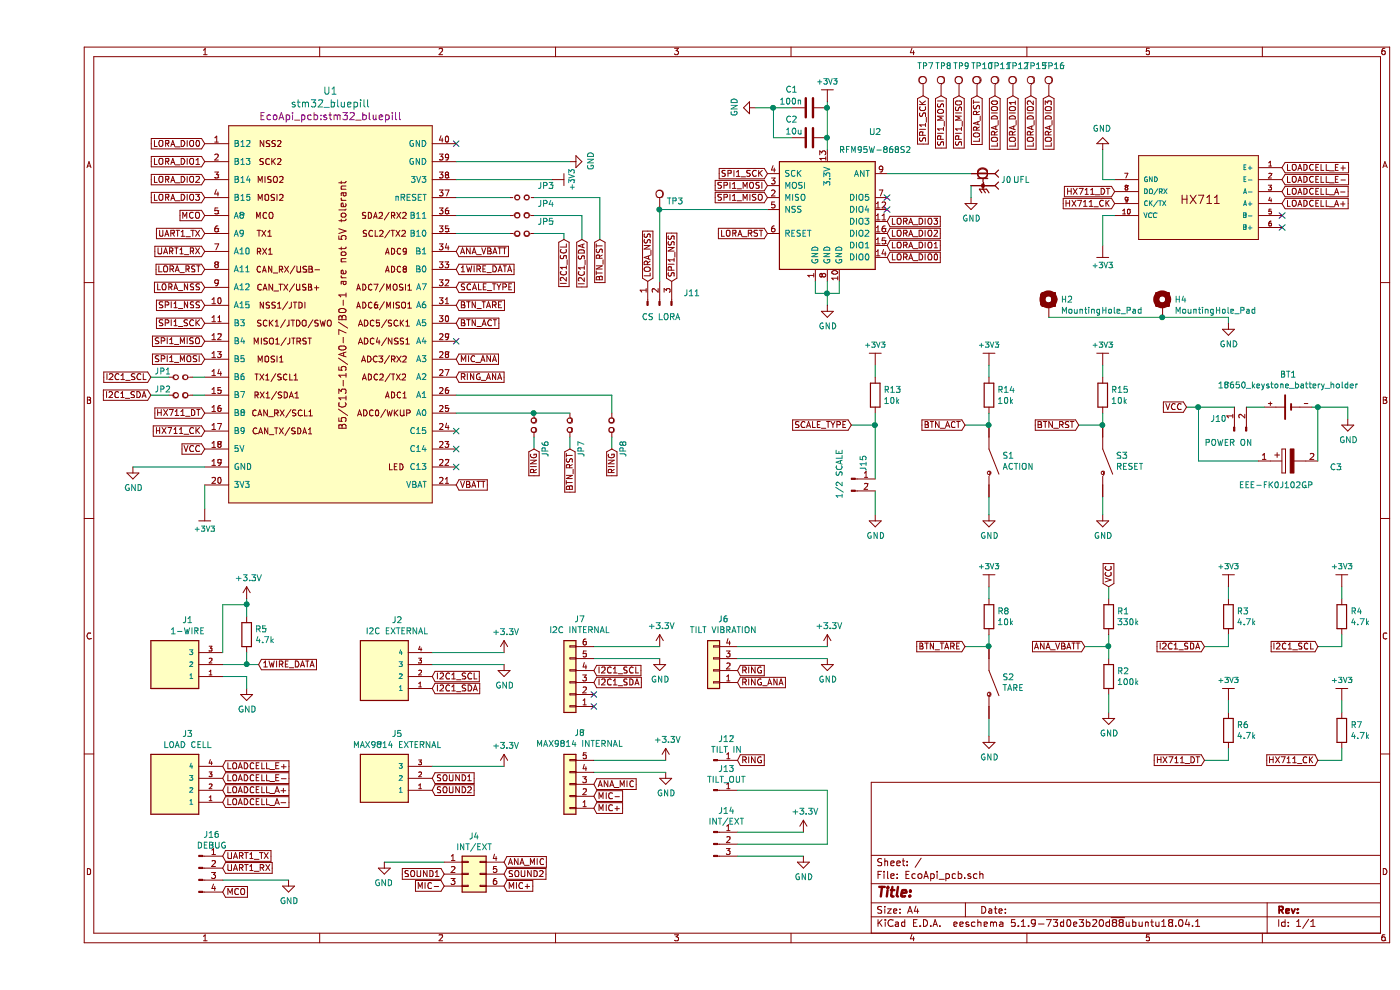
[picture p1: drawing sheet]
EESchema Schematic File Version 4
EELAYER 30 0
EELAYER END
$Descr A4 11693 8268
encoding utf-8
Sheet 1 1
Title ""
Date ""
Rev ""
Comp ""
Comment1 ""
Comment2 ""
Comment3 ""
Comment4 ""
$EndDescr
Text GLabel 1400 2700 0    50   Input ~ 0
SPI1_SCK
Text GLabel 1400 2550 0    50   Input ~ 0
SPI1_NSS
Text GLabel 1400 2850 0    50   Input ~ 0
SPI1_MISO
Text GLabel 1400 3000 0    50   Input ~ 0
SPI1_MOSI
Text GLabel 6100 1650 0    50   Input ~ 0
SPI1_MISO
Text GLabel 6100 1550 0    50   Input ~ 0
SPI1_MOSI
Text GLabel 6100 1450 0    50   Input ~ 0
SPI1_SCK
Text GLabel 5300 2350 1    50   Input ~ 0
SPI1_NSS
Text GLabel 6100 1950 0    50   Input ~ 0
LORA_RST
Text GLabel 1400 2250 0    50   Input ~ 0
LORA_RST
Text GLabel 1400 1200 0    50   Input ~ 0
LORA_DIO0
Text GLabel 7100 2150 2    50   Input ~ 0
LORA_DIO0
Text GLabel 1400 1350 0    50   Input ~ 0
LORA_DIO1
Text GLabel 7100 2050 2    50   Input ~ 0
LORA_DIO1
$Comp
L Device:C C2
U 1 1
P 6450 1150
F 0 "C2" V 6600 950 50  0000 L CNN
F 1 "10u" V 6500 950 50  0000 L CNN
F 2 "Capacitor_SMD:C_0603_1608Metric" H 6488 1000 50  0001 C CNN
F 3 "~" H 6450 1150 50  0001 C CNN
	1    6450 1150
	0    1    -1   0   
$EndComp
$Comp
L power:GND #PWR0101
U 1 1
P 6000 900
F 0 "#PWR0101" H 6000 650 50  0001 C CNN
F 1 "GND" H 6005 727 50  0000 C CNN
F 2 "" H 6000 900 50  0001 C CNN
F 3 "" H 6000 900 50  0001 C CNN
	1    6000 900 
	0    1    -1   0   
$EndComp
$Comp
L BluePillF4:+3V3 #SUPPLY0101
U 1 1
P 6600 850
F 0 "#SUPPLY0101" H 6600 850 45  0001 L BNN
F 1 "+3V3" H 6600 1021 45  0000 C CNN
F 2 "" H 6600 850 60  0001 C CNN
F 3 "" H 6600 850 60  0001 C CNN
	1    6600 850 
	-1   0    0    -1  
$EndComp
$Comp
L power:GND #PWR0104
U 1 1
P 8900 1250
F 0 "#PWR0104" H 8900 1000 50  0001 C CNN
F 1 "GND" H 8905 1077 50  0000 C CNN
F 2 "" H 8900 1250 50  0001 C CNN
F 3 "" H 8900 1250 50  0001 C CNN
	1    8900 1250
	-1   0    0    1   
$EndComp
Wire Wire Line
	9000 1500 8900 1500
Wire Wire Line
	8900 1250 8900 1500
$Comp
L BluePillF4:+3V3 #SUPPLY0102
U 1 1
P 8900 2050
F 0 "#SUPPLY0102" H 8900 2050 45  0001 L BNN
F 1 "+3V3" H 8900 2220 45  0000 C CNN
F 2 "" H 8900 2050 60  0001 C CNN
F 3 "" H 8900 2050 60  0001 C CNN
	1    8900 2050
	-1   0    0    1   
$EndComp
Wire Wire Line
	9000 1800 8900 1800
Wire Wire Line
	8900 1800 8900 2050
Text GLabel 1400 3600 0    50   Input ~ 0
HX711_CK
$Comp
L Device:R R1
U 1 1
P 8950 5150
F 0 "R1" H 9020 5196 50  0000 L CNN
F 1 "330k" H 9020 5105 50  0000 L CNN
F 2 "Resistor_SMD:R_0603_1608Metric" V 8880 5150 50  0001 C CNN
F 3 "~" H 8950 5150 50  0001 C CNN
	1    8950 5150
	1    0    0    -1  
$EndComp
$Comp
L Device:R R2
U 1 1
P 8950 5650
F 0 "R2" H 9020 5696 50  0000 L CNN
F 1 "100k" H 9020 5605 50  0000 L CNN
F 2 "Resistor_SMD:R_0603_1608Metric" V 8880 5650 50  0001 C CNN
F 3 "~" H 8950 5650 50  0001 C CNN
	1    8950 5650
	1    0    0    -1  
$EndComp
$Comp
L power:GND #PWR0105
U 1 1
P 8950 5950
F 0 "#PWR0105" H 8950 5700 50  0001 C CNN
F 1 "GND" H 8955 5777 50  0000 C CNN
F 2 "" H 8950 5950 50  0001 C CNN
F 3 "" H 8950 5950 50  0001 C CNN
	1    8950 5950
	1    0    0    -1  
$EndComp
Text GLabel 8750 5400 0    50   Input ~ 0
ANA_VBATT
Wire Wire Line
	8950 5300 8950 5400
Wire Wire Line
	8750 5400 8950 5400
Connection ~ 8950 5400
Wire Wire Line
	8950 5400 8950 5500
Wire Wire Line
	8950 4900 8950 5000
Wire Wire Line
	8950 5950 8950 5800
Text GLabel 3500 2100 2    50   Input ~ 0
ANA_VBATT
Text GLabel 9750 5400 0    50   Input ~ 0
I2C1_SDA
Text GLabel 10700 5400 0    50   Input ~ 0
I2C1_SCL
$Comp
L Device:R R3
U 1 1
P 9950 5150
F 0 "R3" H 10020 5196 50  0000 L CNN
F 1 "4.7k" H 10020 5105 50  0000 L CNN
F 2 "Resistor_SMD:R_0603_1608Metric" V 9880 5150 50  0001 C CNN
F 3 "~" H 9950 5150 50  0001 C CNN
	1    9950 5150
	1    0    0    -1  
$EndComp
$Comp
L Device:R R4
U 1 1
P 10900 5150
F 0 "R4" H 10970 5196 50  0000 L CNN
F 1 "4.7k" H 10970 5105 50  0000 L CNN
F 2 "Resistor_SMD:R_0603_1608Metric" V 10830 5150 50  0001 C CNN
F 3 "~" H 10900 5150 50  0001 C CNN
	1    10900 5150
	1    0    0    -1  
$EndComp
$Comp
L BluePillF4:+3V3 #SUPPLY0103
U 1 1
P 9950 4900
F 0 "#SUPPLY0103" H 9950 4900 45  0001 L BNN
F 1 "+3V3" H 9950 5071 45  0000 C CNN
F 2 "" H 9950 4900 60  0001 C CNN
F 3 "" H 9950 4900 60  0001 C CNN
	1    9950 4900
	1    0    0    -1  
$EndComp
$Comp
L BluePillF4:+3V3 #SUPPLY0104
U 1 1
P 10900 4900
F 0 "#SUPPLY0104" H 10900 4900 45  0001 L BNN
F 1 "+3V3" H 10900 5071 45  0000 C CNN
F 2 "" H 10900 4900 60  0001 C CNN
F 3 "" H 10900 4900 60  0001 C CNN
	1    10900 4900
	1    0    0    -1  
$EndComp
Wire Wire Line
	9750 5400 9950 5400
Wire Wire Line
	9950 5400 9950 5300
Wire Wire Line
	10700 5400 10900 5400
Wire Wire Line
	10900 5400 10900 5300
Wire Wire Line
	9950 5000 9950 4900
Wire Wire Line
	10900 5000 10900 4900
Text GLabel 1400 3450 0    50   Input ~ 0
HX711_DT
Text GLabel 3500 4050 2    50   Input ~ 0
VBATT
Text GLabel 4150 3750 3    50   Input ~ 0
RING
$Comp
L BluePillF4:+3V3 #SUPPLY0106
U 1 1
P 4300 1500
F 0 "#SUPPLY0106" H 4300 1500 45  0001 L BNN
F 1 "+3V3" H 4300 1670 45  0000 C CNN
F 2 "" H 4300 1500 60  0001 C CNN
F 3 "" H 4300 1500 60  0001 C CNN
	1    4300 1500
	0    1    1    0   
$EndComp
$Comp
L power:GND #PWR0107
U 1 1
P 4450 1350
F 0 "#PWR0107" H 4450 1100 50  0001 C CNN
F 1 "GND" H 4455 1177 50  0000 C CNN
F 2 "" H 4450 1350 50  0001 C CNN
F 3 "" H 4450 1350 50  0001 C CNN
	1    4450 1350
	0    -1   -1   0   
$EndComp
$Comp
L EcoApi_pcb:TB001-500-03BE J1
U 1 1
P 1150 5550
F 0 "J1" H 1043 5183 50  0000 C CNN
F 1 "1-WIRE" H 1043 5274 50  0000 C CNN
F 2 "EcoApi_pcb:CUI_TB001-500-03BE" H 1150 5550 50  0001 L BNN
F 3 "" H 1150 5550 50  0001 L BNN
F 4 "CUI" H 1150 5550 50  0001 L BNN "MANUFACTURER"
F 5 "Manufacturer Recommendations" H 1150 5550 50  0001 L BNN "STANDARD"
	1    1150 5550
	-1   0    0    1   
$EndComp
$Comp
L EcoApi_pcb:18650_keystone_battery_holder BT1
U 1 1
P 10450 3400
F 0 "BT1" H 10450 3130 50  0000 C CNN
F 1 "18650_keystone_battery_holder" H 10450 3221 50  0000 C CNN
F 2 "BAT_1042" H 10050 3300 50  0001 L BNN
F 3 "" H 10450 3400 50  0001 L BNN
F 4 "KEYSTONE" H 10050 3450 50  0001 L BNN "MANUFACTURER"
	1    10450 3400
	-1   0    0    1   
$EndComp
$Comp
L EcoApi_pcb:20279-001E-01 J0
U 1 1
P 7900 1550
F 0 "J0" H 7750 1600 50  0000 R CNN
F 1 "UFL" H 7650 1600 50  0000 R CNN
F 2 "EcoApi_pcb:IPEX_20279-001E-01" H 7900 1550 50  0001 L BNN
F 3 "" H 7900 1550 50  0001 L BNN
F 4 "Manufacturer Recommendations" H 7900 1550 50  0001 L BNN "STANDARD"
F 5 "21" H 7900 1550 50  0001 L BNN "PARTREV"
F 6 "I-PEX" H 7900 1550 50  0001 L BNN "MF"
	1    7900 1550
	-1   0    0    -1  
$EndComp
Text GLabel 1400 3750 0    50   Input ~ 0
VCC
Text GLabel 9600 3400 0    50   Input ~ 0
VCC
Text GLabel 8950 4900 1    50   Input ~ 0
VCC
$Comp
L Connector:Conn_01x02_Male J10
U 1 1
P 10000 3600
F 0 "J10" V 10100 3800 50  0000 R CNN
F 1 "POWER ON" V 9900 3850 50  0000 R CNN
F 2 "Connector_PinHeader_2.54mm:PinHeader_1x02_P2.54mm_Vertical" H 10000 3600 50  0001 C CNN
F 3 "~" H 10000 3600 50  0001 C CNN
	1    10000 3600
	0    -1   -1   0   
$EndComp
Text GLabel 1850 5550 2    50   Input ~ 0
1WIRE_DATA
$Comp
L power:GND #PWR0108
U 1 1
P 1750 5750
F 0 "#PWR0108" H 1750 5500 50  0001 C CNN
F 1 "GND" H 1755 5577 50  0000 C CNN
F 2 "" H 1750 5750 50  0001 C CNN
F 3 "" H 1750 5750 50  0001 C CNN
	1    1750 5750
	1    0    0    -1  
$EndComp
$Comp
L Device:R R5
U 1 1
P 1750 5300
F 0 "R5" H 1820 5346 50  0000 L CNN
F 1 "4.7k" H 1820 5255 50  0000 L CNN
F 2 "Resistor_SMD:R_0603_1608Metric" V 1680 5300 50  0001 C CNN
F 3 "~" H 1750 5300 50  0001 C CNN
	1    1750 5300
	1    0    0    -1  
$EndComp
$Comp
L power:+3.3V #PWR0109
U 1 1
P 1750 5000
F 0 "#PWR0109" H 1750 4850 50  0001 C CNN
F 1 "+3.3V" H 1765 5173 50  0000 C CNN
F 2 "" H 1750 5000 50  0001 C CNN
F 3 "" H 1750 5000 50  0001 C CNN
	1    1750 5000
	1    0    0    -1  
$EndComp
Wire Wire Line
	1750 5000 1750 5050
Wire Wire Line
	1750 5450 1750 5550
Wire Wire Line
	1750 5050 1550 5050
Wire Wire Line
	1550 5050 1550 5450
Connection ~ 1750 5050
Wire Wire Line
	1750 5050 1750 5150
Wire Wire Line
	1750 5650 1750 5750
Text GLabel 3500 2250 2    50   Input ~ 0
1WIRE_DATA
$Comp
L EcoApi_pcb:TB001-500-04BE J3
U 1 1
P 1150 6500
F 0 "J3" H 1043 6133 50  0000 C CNN
F 1 "LOAD CELL" H 1043 6224 50  0000 C CNN
F 2 "EcoApi_pcb:CUI_TB001-500-04BE" H 1150 6500 50  0001 L BNN
F 3 "" H 1150 6500 50  0001 L BNN
F 4 "CUI" H 1150 6500 50  0001 L BNN "MANUFACTURER"
F 5 "Manufacturer Recommendations" H 1150 6500 50  0001 L BNN "STANDARD"
	1    1150 6500
	-1   0    0    1   
$EndComp
Text GLabel 1550 6400 2    50   Input ~ 0
LOADCELL_E+
Text GLabel 1550 6500 2    50   Input ~ 0
LOADCELL_E-
Text GLabel 1550 6600 2    50   Input ~ 0
LOADCELL_A+
Text GLabel 1550 6700 2    50   Input ~ 0
LOADCELL_A-
Text GLabel 10400 1400 2    50   Input ~ 0
LOADCELL_E+
Text GLabel 10400 1500 2    50   Input ~ 0
LOADCELL_E-
Text GLabel 10400 1700 2    50   Input ~ 0
LOADCELL_A+
Text GLabel 10400 1600 2    50   Input ~ 0
LOADCELL_A-
$Comp
L power:GND #PWR0110
U 1 1
P 10950 3500
F 0 "#PWR0110" H 10950 3250 50  0001 C CNN
F 1 "GND" H 10955 3327 50  0000 C CNN
F 2 "" H 10950 3500 50  0001 C CNN
F 3 "" H 10950 3500 50  0001 C CNN
	1    10950 3500
	1    0    0    -1  
$EndComp
$Comp
L EcoApi_pcb:TB001-500-04BE J2
U 1 1
P 2900 5550
F 0 "J2" H 2793 5183 50  0000 C CNN
F 1 "I2C EXTERNAL" H 2793 5274 50  0000 C CNN
F 2 "EcoApi_pcb:CUI_TB001-500-04BE" H 2900 5550 50  0001 L BNN
F 3 "" H 2900 5550 50  0001 L BNN
F 4 "CUI" H 2900 5550 50  0001 L BNN "MANUFACTURER"
F 5 "Manufacturer Recommendations" H 2900 5550 50  0001 L BNN "STANDARD"
	1    2900 5550
	-1   0    0    1   
$EndComp
Text GLabel 3300 5750 2    50   Input ~ 0
I2C1_SDA
Text GLabel 3300 5650 2    50   Input ~ 0
I2C1_SCL
$Comp
L power:GND #PWR0111
U 1 1
P 3900 5550
F 0 "#PWR0111" H 3900 5300 50  0001 C CNN
F 1 "GND" H 3905 5377 50  0000 C CNN
F 2 "" H 3900 5550 50  0001 C CNN
F 3 "" H 3900 5550 50  0001 C CNN
	1    3900 5550
	1    0    0    -1  
$EndComp
$Comp
L power:+3.3V #PWR0112
U 1 1
P 3900 5450
F 0 "#PWR0112" H 3900 5300 50  0001 C CNN
F 1 "+3.3V" H 3915 5623 50  0000 C CNN
F 2 "" H 3900 5450 50  0001 C CNN
F 3 "" H 3900 5450 50  0001 C CNN
	1    3900 5450
	1    0    0    -1  
$EndComp
Wire Wire Line
	3900 5550 3300 5550
Wire Wire Line
	3900 5450 3300 5450
Text GLabel 9750 6350 0    50   Input ~ 0
HX711_DT
Text GLabel 10700 6350 0    50   Input ~ 0
HX711_CK
$Comp
L Device:R R6
U 1 1
P 9950 6100
F 0 "R6" H 10020 6146 50  0000 L CNN
F 1 "4.7k" H 10020 6055 50  0000 L CNN
F 2 "Resistor_SMD:R_0603_1608Metric" V 9880 6100 50  0001 C CNN
F 3 "~" H 9950 6100 50  0001 C CNN
	1    9950 6100
	1    0    0    -1  
$EndComp
$Comp
L Device:R R7
U 1 1
P 10900 6100
F 0 "R7" H 10970 6146 50  0000 L CNN
F 1 "4.7k" H 10970 6055 50  0000 L CNN
F 2 "Resistor_SMD:R_0603_1608Metric" V 10830 6100 50  0001 C CNN
F 3 "~" H 10900 6100 50  0001 C CNN
	1    10900 6100
	1    0    0    -1  
$EndComp
$Comp
L BluePillF4:+3V3 #SUPPLY0107
U 1 1
P 9950 5850
F 0 "#SUPPLY0107" H 9950 5850 45  0001 L BNN
F 1 "+3V3" H 9950 6021 45  0000 C CNN
F 2 "" H 9950 5850 60  0001 C CNN
F 3 "" H 9950 5850 60  0001 C CNN
	1    9950 5850
	1    0    0    -1  
$EndComp
$Comp
L BluePillF4:+3V3 #SUPPLY0108
U 1 1
P 10900 5850
F 0 "#SUPPLY0108" H 10900 5850 45  0001 L BNN
F 1 "+3V3" H 10900 6021 45  0000 C CNN
F 2 "" H 10900 5850 60  0001 C CNN
F 3 "" H 10900 5850 60  0001 C CNN
	1    10900 5850
	1    0    0    -1  
$EndComp
Wire Wire Line
	9750 6350 9950 6350
Wire Wire Line
	9950 6350 9950 6250
Wire Wire Line
	10700 6350 10900 6350
Wire Wire Line
	10900 6350 10900 6250
Wire Wire Line
	9950 5950 9950 5850
Wire Wire Line
	10900 5950 10900 5850
$Comp
L Connector_Generic:Conn_01x06 J7
U 1 1
P 4450 5700
F 0 "J7" H 4368 5175 50  0000 C CNN
F 1 "I2C INTERNAL" H 4368 5266 50  0000 C CNN
F 2 "Connector_PinSocket_2.54mm:PinSocket_1x06_P2.54mm_Vertical" H 4450 5700 50  0001 C CNN
F 3 "~" H 4450 5700 50  0001 C CNN
	1    4450 5700
	-1   0    0    1   
$EndComp
Text GLabel 4650 5600 2    50   Input ~ 0
I2C1_SCL
Text GLabel 4650 5700 2    50   Input ~ 0
I2C1_SDA
$Comp
L power:+3.3V #PWR0113
U 1 1
P 5200 5400
F 0 "#PWR0113" H 5200 5250 50  0001 C CNN
F 1 "+3.3V" H 5215 5573 50  0000 C CNN
F 2 "" H 5200 5400 50  0001 C CNN
F 3 "" H 5200 5400 50  0001 C CNN
	1    5200 5400
	1    0    0    -1  
$EndComp
$Comp
L power:GND #PWR0114
U 1 1
P 5200 5500
F 0 "#PWR0114" H 5200 5250 50  0001 C CNN
F 1 "GND" H 5205 5327 50  0000 C CNN
F 2 "" H 5200 5500 50  0001 C CNN
F 3 "" H 5200 5500 50  0001 C CNN
	1    5200 5500
	1    0    0    -1  
$EndComp
Wire Wire Line
	5200 5400 4650 5400
Wire Wire Line
	4650 5500 5200 5500
Text GLabel 950  3150 0    50   Input ~ 0
I2C1_SCL
Text GLabel 950  3300 0    50   Input ~ 0
I2C1_SDA
Text GLabel 1400 2100 0    50   Input ~ 0
UART1_RX
Text GLabel 1400 1950 0    50   Input ~ 0
UART1_TX
Text GLabel 1550 7150 2    50   Input ~ 0
UART1_TX
Text GLabel 1550 7250 2    50   Input ~ 0
UART1_RX
$Comp
L power:GND #PWR0115
U 1 1
P 2100 7350
F 0 "#PWR0115" H 2100 7100 50  0001 C CNN
F 1 "GND" H 2105 7177 50  0000 C CNN
F 2 "" H 2100 7350 50  0001 C CNN
F 3 "" H 2100 7350 50  0001 C CNN
	1    2100 7350
	1    0    0    -1  
$EndComp
Wire Wire Line
	1550 7350 2100 7350
Text GLabel 4700 2000 3    50   Input ~ 0
BTN_RST
NoConn ~ 3500 3600
NoConn ~ 3500 3750
Text GLabel 1400 1800 0    50   Input ~ 0
MCO
Text GLabel 1550 7450 2    50   Input ~ 0
MCO
Text GLabel 1400 2400 0    50   Input ~ 0
LORA_NSS
Text GLabel 5100 2350 1    50   Input ~ 0
LORA_NSS
NoConn ~ 4650 5800
NoConn ~ 4650 5900
$Comp
L Connector:Conn_01x03_Male J11
U 1 1
P 5200 2550
F 0 "J11" V 5300 2350 50  0000 R CNN
F 1 "CS LORA" V 5100 2700 50  0000 R CNN
F 2 "Jumper:SolderJumper-3_P1.3mm_Open_Pad1.0x1.5mm" H 5200 2550 50  0001 C CNN
F 3 "~" H 5200 2550 50  0001 C CNN
	1    5200 2550
	0    -1   -1   0   
$EndComp
$Comp
L EcoApi_pcb:TB001-500-03BE J5
U 1 1
P 2900 6500
F 0 "J5" H 2793 6133 50  0000 C CNN
F 1 "MAX9814 EXTERNAL" H 2793 6224 50  0000 C CNN
F 2 "EcoApi_pcb:CUI_TB001-500-03BE" H 2900 6500 50  0001 L BNN
F 3 "" H 2900 6500 50  0001 L BNN
F 4 "CUI" H 2900 6500 50  0001 L BNN "MANUFACTURER"
F 5 "Manufacturer Recommendations" H 2900 6500 50  0001 L BNN "STANDARD"
	1    2900 6500
	-1   0    0    1   
$EndComp
$Comp
L power:GND #PWR0119
U 1 1
P 2900 7200
F 0 "#PWR0119" H 2900 6950 50  0001 C CNN
F 1 "GND" H 2905 7027 50  0000 C CNN
F 2 "" H 2900 7200 50  0001 C CNN
F 3 "" H 2900 7200 50  0001 C CNN
	1    2900 7200
	-1   0    0    -1  
$EndComp
$Comp
L power:+3.3V #PWR0120
U 1 1
P 3900 6400
F 0 "#PWR0120" H 3900 6250 50  0001 C CNN
F 1 "+3.3V" H 3915 6573 50  0000 C CNN
F 2 "" H 3900 6400 50  0001 C CNN
F 3 "" H 3900 6400 50  0001 C CNN
	1    3900 6400
	1    0    0    -1  
$EndComp
Wire Wire Line
	3900 6400 3300 6400
Text GLabel 3900 7200 2    50   Input ~ 0
ANA_MIC
$Comp
L Connector_Generic:Conn_01x05 J8
U 1 1
P 4450 6550
F 0 "J8" H 4368 6125 50  0000 C CNN
F 1 "MAX9814 INTERNAL" H 4368 6216 50  0000 C CNN
F 2 "Connector_PinSocket_2.54mm:PinSocket_1x05_P2.54mm_Vertical" H 4450 6550 50  0001 C CNN
F 3 "~" H 4450 6550 50  0001 C CNN
	1    4450 6550
	-1   0    0    1   
$EndComp
$Comp
L power:GND #PWR0121
U 1 1
P 5250 6450
F 0 "#PWR0121" H 5250 6200 50  0001 C CNN
F 1 "GND" H 5255 6277 50  0000 C CNN
F 2 "" H 5250 6450 50  0001 C CNN
F 3 "" H 5250 6450 50  0001 C CNN
	1    5250 6450
	1    0    0    -1  
$EndComp
$Comp
L power:+3.3V #PWR0122
U 1 1
P 5250 6350
F 0 "#PWR0122" H 5250 6200 50  0001 C CNN
F 1 "+3.3V" H 5265 6523 50  0000 C CNN
F 2 "" H 5250 6350 50  0001 C CNN
F 3 "" H 5250 6350 50  0001 C CNN
	1    5250 6350
	1    0    0    -1  
$EndComp
Wire Wire Line
	5250 6450 4650 6450
Wire Wire Line
	5250 6350 4650 6350
Text GLabel 4650 6550 2    50   Input ~ 0
ANA_MIC
Text GLabel 4650 6650 2    50   Input ~ 0
MIC-
Text GLabel 4650 6750 2    50   Input ~ 0
MIC+
Text GLabel 3400 7400 0    50   Input ~ 0
MIC-
Text GLabel 3900 7400 2    50   Input ~ 0
MIC+
Text GLabel 3400 7300 0    50   Input ~ 0
SOUND1
Text GLabel 3900 7300 2    50   Input ~ 0
SOUND2
Wire Wire Line
	3400 7200 2900 7200
Text GLabel 3300 6500 2    50   Input ~ 0
SOUND1
Text GLabel 3300 6600 2    50   Input ~ 0
SOUND2
$Comp
L Connector:Conn_01x03_Male J14
U 1 1
P 5650 7050
F 0 "J14" H 5758 7331 50  0000 C CNN
F 1 "INT/EXT" H 5758 7240 50  0000 C CNN
F 2 "Connector_PinHeader_2.54mm:PinHeader_1x03_P2.54mm_Vertical" H 5650 7050 50  0001 C CNN
F 3 "~" H 5650 7050 50  0001 C CNN
	1    5650 7050
	1    0    0    -1  
$EndComp
$Comp
L Connector_Generic:Conn_01x04 J6
U 1 1
P 5650 5600
F 0 "J6" H 5568 5175 50  0000 C CNN
F 1 "TILT VIBRATION" H 5568 5266 50  0000 C CNN
F 2 "Connector_PinSocket_2.54mm:PinSocket_1x04_P2.54mm_Vertical" H 5650 5600 50  0001 C CNN
F 3 "~" H 5650 5600 50  0001 C CNN
	1    5650 5600
	-1   0    0    1   
$EndComp
Text GLabel 3500 3150 2    50   Input ~ 0
RING_ANA
Text GLabel 5850 5700 2    50   Input ~ 0
RING_ANA
Text GLabel 5850 5600 2    50   Input ~ 0
RING
$Comp
L power:+3.3V #PWR0123
U 1 1
P 6600 5400
F 0 "#PWR0123" H 6600 5250 50  0001 C CNN
F 1 "+3.3V" H 6615 5573 50  0000 C CNN
F 2 "" H 6600 5400 50  0001 C CNN
F 3 "" H 6600 5400 50  0001 C CNN
	1    6600 5400
	1    0    0    -1  
$EndComp
$Comp
L power:GND #PWR0124
U 1 1
P 6600 5500
F 0 "#PWR0124" H 6600 5250 50  0001 C CNN
F 1 "GND" H 6605 5327 50  0000 C CNN
F 2 "" H 6600 5500 50  0001 C CNN
F 3 "" H 6600 5500 50  0001 C CNN
	1    6600 5500
	1    0    0    -1  
$EndComp
$Comp
L power:+3.3V #PWR0125
U 1 1
P 6400 6950
F 0 "#PWR0125" H 6400 6800 50  0001 C CNN
F 1 "+3.3V" H 6415 7123 50  0000 C CNN
F 2 "" H 6400 6950 50  0001 C CNN
F 3 "" H 6400 6950 50  0001 C CNN
	1    6400 6950
	1    0    0    -1  
$EndComp
$Comp
L power:GND #PWR0126
U 1 1
P 6400 7150
F 0 "#PWR0126" H 6400 6900 50  0001 C CNN
F 1 "GND" H 6405 6977 50  0000 C CNN
F 2 "" H 6400 7150 50  0001 C CNN
F 3 "" H 6400 7150 50  0001 C CNN
	1    6400 7150
	1    0    0    -1  
$EndComp
Wire Wire Line
	6400 6950 5850 6950
Wire Wire Line
	5850 7150 6400 7150
NoConn ~ 3500 3900
NoConn ~ 10400 1900
NoConn ~ 10400 1800
$Comp
L Connector:Conn_01x01_Male J13
U 1 1
P 5650 6600
F 0 "J13" H 5758 6781 50  0000 C CNN
F 1 "TILT_OUT" H 5758 6690 50  0000 C CNN
F 2 "Connector_PinHeader_2.54mm:PinHeader_1x01_P2.54mm_Vertical" H 5650 6600 50  0001 C CNN
F 3 "~" H 5650 6600 50  0001 C CNN
	1    5650 6600
	1    0    0    -1  
$EndComp
$Comp
L Connector:Conn_01x01_Male J12
U 1 1
P 5650 6350
F 0 "J12" H 5758 6531 50  0000 C CNN
F 1 "TILT IN" H 5758 6440 50  0000 C CNN
F 2 "Connector_PinHeader_2.54mm:PinHeader_1x01_P2.54mm_Vertical" H 5650 6350 50  0001 C CNN
F 3 "~" H 5650 6350 50  0001 C CNN
	1    5650 6350
	1    0    0    -1  
$EndComp
Wire Wire Line
	5850 7050 6600 7050
Wire Wire Line
	6600 7050 6600 6600
Wire Wire Line
	6600 6600 5850 6600
$Comp
L Device:C C1
U 1 1
P 6450 900
F 0 "C1" V 6600 700 50  0000 L CNN
F 1 "100n" V 6500 650 50  0000 L CNN
F 2 "Capacitor_SMD:C_0603_1608Metric" H 6488 750 50  0001 C CNN
F 3 "~" H 6450 900 50  0001 C CNN
	1    6450 900 
	0    1    -1   0   
$EndComp
$Comp
L Device:R R8
U 1 1
P 7950 5150
F 0 "R8" H 8020 5196 50  0000 L CNN
F 1 "10k" H 8020 5105 50  0000 L CNN
F 2 "Resistor_SMD:R_0603_1608Metric" V 7880 5150 50  0001 C CNN
F 3 "~" H 7950 5150 50  0001 C CNN
	1    7950 5150
	1    0    0    -1  
$EndComp
$Comp
L BluePillF4:+3V3 #SUPPLY0109
U 1 1
P 7950 4900
F 0 "#SUPPLY0109" H 7950 4900 45  0001 L BNN
F 1 "+3V3" H 7950 5071 45  0000 C CNN
F 2 "" H 7950 4900 60  0001 C CNN
F 3 "" H 7950 4900 60  0001 C CNN
	1    7950 4900
	1    0    0    -1  
$EndComp
Wire Wire Line
	7950 5400 7950 5300
Wire Wire Line
	7950 5000 7950 4900
$Comp
L power:GND #PWR0127
U 1 1
P 7950 6150
F 0 "#PWR0127" H 7950 5900 50  0001 C CNN
F 1 "GND" H 7955 5977 50  0000 C CNN
F 2 "" H 7950 6150 50  0001 C CNN
F 3 "" H 7950 6150 50  0001 C CNN
	1    7950 6150
	1    0    0    -1  
$EndComp
Wire Wire Line
	7950 6150 7950 6000
Text GLabel 7750 5400 0    50   Input ~ 0
BTN_TARE
Wire Wire Line
	7750 5400 7950 5400
$Comp
L Mechanical:MountingHole_Pad H4
U 1 1
P 9400 2550
F 0 "H4" H 9500 2599 50  0000 L CNN
F 1 "MountingHole_Pad" H 9500 2508 50  0000 L CNN
F 2 "MountingHole:MountingHole_2.7mm" H 9400 2550 50  0001 C CNN
F 3 "~" H 9400 2550 50  0001 C CNN
	1    9400 2550
	1    0    0    -1  
$EndComp
$Comp
L Mechanical:MountingHole_Pad H2
U 1 1
P 8450 2550
F 0 "H2" H 8550 2599 50  0000 L CNN
F 1 "MountingHole_Pad" H 8550 2508 50  0000 L CNN
F 2 "MountingHole:MountingHole_2.7mm" H 8450 2550 50  0001 C CNN
F 3 "~" H 8450 2550 50  0001 C CNN
	1    8450 2550
	1    0    0    -1  
$EndComp
$Comp
L EcoApi_pcb:RFM95W-868S2 U2
U 1 1
P 6600 1750
F 0 "U2" H 7000 2400 50  0000 C CNN
F 1 "RFM95W-868S2" H 7000 2250 50  0000 C CNN
F 2 "EcoApi_pcb:RFM95W" H 3300 3400 50  0001 C CNN
F 3 "https://www.hoperf.com/data/upload/portal/20181127/5bfcbea20e9ef.pdf" H 3300 3400 50  0001 C CNN
	1    6600 1750
	1    0    0    -1  
$EndComp
$Comp
L power:GND #PWR0102
U 1 1
P 6600 2550
F 0 "#PWR0102" H 6600 2300 50  0001 C CNN
F 1 "GND" H 6605 2377 50  0000 C CNN
F 2 "" H 6600 2550 50  0001 C CNN
F 3 "" H 6600 2550 50  0001 C CNN
	1    6600 2550
	1    0    0    -1  
$EndComp
Wire Wire Line
	6600 2350 6600 2450
Wire Wire Line
	6700 2350 6700 2450
Wire Wire Line
	6700 2450 6600 2450
Connection ~ 6600 2450
Wire Wire Line
	6600 2450 6600 2550
Wire Wire Line
	6500 2350 6500 2450
Wire Wire Line
	6500 2450 6600 2450
Wire Wire Line
	5200 1750 6100 1750
Wire Wire Line
	5200 1750 5200 2350
NoConn ~ 7100 1750
NoConn ~ 7100 1650
$Comp
L power:GND #PWR0103
U 1 1
P 7800 1650
F 0 "#PWR0103" H 7800 1400 50  0001 C CNN
F 1 "GND" H 7805 1477 50  0000 C CNN
F 2 "" H 7800 1650 50  0001 C CNN
F 3 "" H 7800 1650 50  0001 C CNN
	1    7800 1650
	1    0    0    -1  
$EndComp
Wire Wire Line
	7800 1550 7800 1650
Wire Wire Line
	6600 850  6600 900 
Connection ~ 6600 900 
Wire Wire Line
	6600 900  6600 1150
Connection ~ 6600 1150
Wire Wire Line
	6600 1150 6600 1250
Wire Wire Line
	6300 1150 6150 1150
Wire Wire Line
	6150 1150 6150 900 
Wire Wire Line
	6150 900  6000 900 
Wire Wire Line
	6150 900  6300 900 
Connection ~ 6150 900 
$Comp
L EcoApi_pcb:HX711 U3
U 1 1
P 9700 1700
F 0 "U3" H 9250 2150 50  0001 L BNN
F 1 "HX711" H 9950 2150 50  0001 L BNN
F 2 "HX711" H 9200 1300 50  0001 L BNN
F 3 "" H 9700 1700 50  0001 L BNN
	1    9700 1700
	1    0    0    -1  
$EndComp
$Comp
L EcoApi_pcb:SW_PUSH S2
U 1 1
P 7950 5700
F 0 "S2" V 7904 5812 50  0000 L CNN
F 1 "TARE" V 7995 5812 50  0000 L CNN
F 2 "EcoApi_pcb:SW_PUSH" H 7950 5700 50  0001 L BNN
F 3 "" H 7950 5700 50  0001 L BNN
F 4 "Compliant" H 7950 5700 50  0001 L BNN "EU_RoHS_Compliance"
F 5 "1571527-1" H 7950 5700 50  0001 L BNN "Comment"
	1    7950 5700
	0    1    1    0   
$EndComp
Connection ~ 7950 5400
$Comp
L Device:R R14
U 1 1
P 7950 3300
F 0 "R14" H 8020 3346 50  0000 L CNN
F 1 "10k" H 8020 3255 50  0000 L CNN
F 2 "Resistor_SMD:R_0603_1608Metric" V 7880 3300 50  0001 C CNN
F 3 "~" H 7950 3300 50  0001 C CNN
	1    7950 3300
	1    0    0    -1  
$EndComp
$Comp
L BluePillF4:+3V3 #SUPPLY0105
U 1 1
P 7950 3050
F 0 "#SUPPLY0105" H 7950 3050 45  0001 L BNN
F 1 "+3V3" H 7950 3221 45  0000 C CNN
F 2 "" H 7950 3050 60  0001 C CNN
F 3 "" H 7950 3050 60  0001 C CNN
	1    7950 3050
	1    0    0    -1  
$EndComp
Wire Wire Line
	7950 3550 7950 3450
Wire Wire Line
	7950 3150 7950 3050
$Comp
L power:GND #PWR0106
U 1 1
P 7950 4300
F 0 "#PWR0106" H 7950 4050 50  0001 C CNN
F 1 "GND" H 7955 4127 50  0000 C CNN
F 2 "" H 7950 4300 50  0001 C CNN
F 3 "" H 7950 4300 50  0001 C CNN
	1    7950 4300
	1    0    0    -1  
$EndComp
Wire Wire Line
	7950 4300 7950 4150
Text GLabel 7750 3550 0    50   Input ~ 0
BTN_ACT
Wire Wire Line
	7750 3550 7950 3550
$Comp
L EcoApi_pcb:SW_PUSH S1
U 1 1
P 7950 3850
F 0 "S1" V 7904 3962 50  0000 L CNN
F 1 "ACTION" V 7995 3962 50  0000 L CNN
F 2 "EcoApi_pcb:SW_PUSH" H 7950 3850 50  0001 L BNN
F 3 "" H 7950 3850 50  0001 L BNN
F 4 "Compliant" H 7950 3850 50  0001 L BNN "EU_RoHS_Compliance"
F 5 "1571527-1" H 7950 3850 50  0001 L BNN "Comment"
	1    7950 3850
	0    1    1    0   
$EndComp
Connection ~ 7950 3550
$Comp
L Device:R R15
U 1 1
P 8900 3300
F 0 "R15" H 8970 3346 50  0000 L CNN
F 1 "10k" H 8970 3255 50  0000 L CNN
F 2 "Resistor_SMD:R_0603_1608Metric" V 8830 3300 50  0001 C CNN
F 3 "~" H 8900 3300 50  0001 C CNN
	1    8900 3300
	1    0    0    -1  
$EndComp
$Comp
L BluePillF4:+3V3 #SUPPLY0110
U 1 1
P 8900 3050
F 0 "#SUPPLY0110" H 8900 3050 45  0001 L BNN
F 1 "+3V3" H 8900 3221 45  0000 C CNN
F 2 "" H 8900 3050 60  0001 C CNN
F 3 "" H 8900 3050 60  0001 C CNN
	1    8900 3050
	1    0    0    -1  
$EndComp
Wire Wire Line
	8900 3550 8900 3450
Wire Wire Line
	8900 3150 8900 3050
$Comp
L power:GND #PWR0116
U 1 1
P 8900 4300
F 0 "#PWR0116" H 8900 4050 50  0001 C CNN
F 1 "GND" H 8905 4127 50  0000 C CNN
F 2 "" H 8900 4300 50  0001 C CNN
F 3 "" H 8900 4300 50  0001 C CNN
	1    8900 4300
	1    0    0    -1  
$EndComp
Wire Wire Line
	8900 4300 8900 4150
Text GLabel 8700 3550 0    50   Input ~ 0
BTN_RST
Wire Wire Line
	8700 3550 8900 3550
$Comp
L EcoApi_pcb:SW_PUSH S3
U 1 1
P 8900 3850
F 0 "S3" V 8854 3962 50  0000 L CNN
F 1 "RESET" V 8945 3962 50  0000 L CNN
F 2 "EcoApi_pcb:SW_PUSH" H 8900 3850 50  0001 L BNN
F 3 "" H 8900 3850 50  0001 L BNN
F 4 "Compliant" H 8900 3850 50  0001 L BNN "EU_RoHS_Compliance"
F 5 "1571527-1" H 8900 3850 50  0001 L BNN "Comment"
	1    8900 3850
	0    1    1    0   
$EndComp
Connection ~ 8900 3550
Text GLabel 3500 2550 2    50   Input ~ 0
BTN_TARE
Text GLabel 3500 2700 2    50   Input ~ 0
BTN_ACT
$Comp
L Connector:Conn_01x02_Male J15
U 1 1
P 6800 4000
F 0 "J15" V 6900 4200 50  0000 R CNN
F 1 "1/2 SCALE" V 6700 4250 50  0000 R CNN
F 2 "Connector_PinHeader_2.54mm:PinHeader_1x02_P2.54mm_Vertical" H 6800 4000 50  0001 C CNN
F 3 "~" H 6800 4000 50  0001 C CNN
	1    6800 4000
	1    0    0    -1  
$EndComp
$Comp
L power:GND #PWR0117
U 1 1
P 7000 4300
F 0 "#PWR0117" H 7000 4050 50  0001 C CNN
F 1 "GND" H 7005 4127 50  0000 C CNN
F 2 "" H 7000 4300 50  0001 C CNN
F 3 "" H 7000 4300 50  0001 C CNN
	1    7000 4300
	1    0    0    -1  
$EndComp
Text GLabel 6800 3550 0    50   Input ~ 0
SCALE_TYPE
Wire Wire Line
	6800 3550 7000 3550
Wire Wire Line
	7000 3550 7000 4000
Wire Wire Line
	7000 4100 7000 4300
Text GLabel 3500 2400 2    50   Input ~ 0
SCALE_TYPE
$Comp
L EcoApi_pcb:stm32_bluepill U1
U 1 1
P 2450 2600
F 0 "U1" H 2450 4443 60  0000 C CNN
F 1 "stm32_bluepill" H 2450 4337 60  0000 C CNN
F 2 "EcoApi_pcb:stm32_bluepill" H 2450 4231 60  0000 C CNN
F 3 "" H 2050 2850 60  0000 C CNN
	1    2450 2600
	1    0    0    -1  
$EndComp
$Comp
L power:GND #PWR0118
U 1 1
P 800 3900
F 0 "#PWR0118" H 800 3650 50  0001 C CNN
F 1 "GND" H 805 3727 50  0000 C CNN
F 2 "" H 800 3900 50  0001 C CNN
F 3 "" H 800 3900 50  0001 C CNN
	1    800  3900
	1    0    0    -1  
$EndComp
Wire Wire Line
	1400 3900 800  3900
NoConn ~ 3500 1200
Text GLabel 9000 1700 0    50   Input ~ 0
HX711_CK
Text GLabel 9000 1600 0    50   Input ~ 0
HX711_DT
Text GLabel 1400 1500 0    50   Input ~ 0
LORA_DIO2
Text GLabel 1400 1650 0    50   Input ~ 0
LORA_DIO3
Text GLabel 7100 1950 2    50   Input ~ 0
LORA_DIO2
Text GLabel 7100 1850 2    50   Input ~ 0
LORA_DIO3
$Comp
L BluePillF4:+3V3 #SUPPLY0111
U 1 1
P 1400 4250
F 0 "#SUPPLY0111" H 1400 4250 45  0001 L BNN
F 1 "+3V3" H 1400 4421 45  0000 C CNN
F 2 "" H 1400 4250 60  0001 C CNN
F 3 "" H 1400 4250 60  0001 C CNN
	1    1400 4250
	-1   0    0    1   
$EndComp
Wire Wire Line
	1400 4050 1400 4250
Connection ~ 7000 3550
Wire Wire Line
	7000 3450 7000 3550
Wire Wire Line
	7000 3150 7000 3050
$Comp
L BluePillF4:+3V3 #SUPPLY0112
U 1 1
P 7000 3050
F 0 "#SUPPLY0112" H 7000 3050 45  0001 L BNN
F 1 "+3V3" H 7000 3221 45  0000 C CNN
F 2 "" H 7000 3050 60  0001 C CNN
F 3 "" H 7000 3050 60  0001 C CNN
	1    7000 3050
	1    0    0    -1  
$EndComp
$Comp
L Device:R R13
U 1 1
P 7000 3300
F 0 "R13" H 7070 3346 50  0000 L CNN
F 1 "10k" H 7070 3255 50  0000 L CNN
F 2 "Resistor_SMD:R_0603_1608Metric" V 6930 3300 50  0001 C CNN
F 3 "~" H 7000 3300 50  0001 C CNN
	1    7000 3300
	1    0    0    -1  
$EndComp
Text GLabel 4450 3750 3    50   Input ~ 0
BTN_RST
Text GLabel 4800 3750 3    50   Input ~ 0
RING
Wire Wire Line
	4800 3300 4800 3450
Wire Wire Line
	3500 3300 4800 3300
Wire Wire Line
	7100 1450 7800 1450
Wire Wire Line
	3500 1350 4450 1350
Wire Wire Line
	3500 1500 4300 1500
NoConn ~ 3500 2850
$Comp
L Connector:Conn_01x04_Male J16
U 1 1
P 1350 7250
F 0 "J16" H 1458 7531 50  0000 C CNN
F 1 "DEBUG" H 1458 7440 50  0000 C CNN
F 2 "Connector_PinHeader_2.54mm:PinHeader_1x04_P2.54mm_Vertical" H 1350 7250 50  0001 C CNN
F 3 "~" H 1350 7250 50  0001 C CNN
	1    1350 7250
	1    0    0    -1  
$EndComp
$Comp
L Connector:TestPoint TP3
U 1 1
P 5200 1750
F 0 "TP3" H 5258 1822 50  0000 L CNN
F 1 "TestPoint" H 5258 1777 50  0001 L CNN
F 2 "TestPoint:TestPoint_Pad_D1.5mm" H 5400 1750 50  0001 C CNN
F 3 "~" H 5400 1750 50  0001 C CNN
	1    5200 1750
	1    0    0    -1  
$EndComp
Connection ~ 5200 1750
Wire Wire Line
	5850 5400 6600 5400
Wire Wire Line
	5850 5500 6600 5500
Wire Wire Line
	1750 5550 1550 5550
Connection ~ 1750 5550
Wire Wire Line
	1750 5650 1550 5650
Text GLabel 3500 3000 2    50   Input ~ 0
MIC_ANA
Wire Wire Line
	1750 5550 1850 5550
Text GLabel 5850 6350 2    50   Input ~ 0
RING
Text GLabel 7850 800  3    50   Input ~ 0
LORA_RST
Text GLabel 7700 800  3    50   Input ~ 0
SPI1_MISO
Text GLabel 7550 800  3    50   Input ~ 0
SPI1_MOSI
Text GLabel 7400 800  3    50   Input ~ 0
SPI1_SCK
Text GLabel 8450 800  3    50   Input ~ 0
LORA_DIO3
Text GLabel 8300 800  3    50   Input ~ 0
LORA_DIO2
Text GLabel 8150 800  3    50   Input ~ 0
LORA_DIO1
Text GLabel 8000 800  3    50   Input ~ 0
LORA_DIO0
$Comp
L Connector:TestPoint TP16
U 1 1
P 8450 800
F 0 "TP16" H 8400 1050 50  0000 L CNN
F 1 "TestPoint" H 8508 827 50  0001 L CNN
F 2 "TestPoint:TestPoint_Pad_D1.5mm" H 8650 800 50  0001 C CNN
F 3 "~" H 8650 800 50  0001 C CNN
	1    8450 800 
	1    0    0    -1  
$EndComp
$Comp
L Connector:TestPoint TP15
U 1 1
P 8300 800
F 0 "TP15" H 8250 1050 50  0000 L CNN
F 1 "TestPoint" H 8358 827 50  0001 L CNN
F 2 "TestPoint:TestPoint_Pad_D1.5mm" H 8500 800 50  0001 C CNN
F 3 "~" H 8500 800 50  0001 C CNN
	1    8300 800 
	1    0    0    -1  
$EndComp
$Comp
L Connector:TestPoint TP12
U 1 1
P 8150 800
F 0 "TP12" H 8100 1050 50  0000 L CNN
F 1 "TestPoint" H 8208 827 50  0001 L CNN
F 2 "TestPoint:TestPoint_Pad_D1.5mm" H 8350 800 50  0001 C CNN
F 3 "~" H 8350 800 50  0001 C CNN
	1    8150 800 
	1    0    0    -1  
$EndComp
$Comp
L Connector:TestPoint TP11
U 1 1
P 8000 800
F 0 "TP11" H 7950 1050 50  0000 L CNN
F 1 "TestPoint" H 8058 827 50  0001 L CNN
F 2 "TestPoint:TestPoint_Pad_D1.5mm" H 8200 800 50  0001 C CNN
F 3 "~" H 8200 800 50  0001 C CNN
	1    8000 800 
	1    0    0    -1  
$EndComp
$Comp
L Connector:TestPoint TP10
U 1 1
P 7850 800
F 0 "TP10" H 7800 1050 50  0000 L CNN
F 1 "TestPoint" H 7908 827 50  0001 L CNN
F 2 "TestPoint:TestPoint_Pad_D1.5mm" H 8050 800 50  0001 C CNN
F 3 "~" H 8050 800 50  0001 C CNN
	1    7850 800 
	1    0    0    -1  
$EndComp
$Comp
L Connector:TestPoint TP9
U 1 1
P 7700 800
F 0 "TP9" H 7650 1050 50  0000 L CNN
F 1 "TestPoint" H 7758 827 50  0001 L CNN
F 2 "TestPoint:TestPoint_Pad_D1.5mm" H 7900 800 50  0001 C CNN
F 3 "~" H 7900 800 50  0001 C CNN
	1    7700 800 
	1    0    0    -1  
$EndComp
$Comp
L Connector:TestPoint TP8
U 1 1
P 7550 800
F 0 "TP8" H 7500 1050 50  0000 L CNN
F 1 "TestPoint" H 7608 827 50  0001 L CNN
F 2 "TestPoint:TestPoint_Pad_D1.5mm" H 7750 800 50  0001 C CNN
F 3 "~" H 7750 800 50  0001 C CNN
	1    7550 800 
	1    0    0    -1  
$EndComp
$Comp
L Connector:TestPoint TP7
U 1 1
P 7400 800
F 0 "TP7" H 7350 1050 50  0000 L CNN
F 1 "TestPoint" H 7458 827 50  0001 L CNN
F 2 "TestPoint:TestPoint_Pad_D1.5mm" H 7600 800 50  0001 C CNN
F 3 "~" H 7600 800 50  0001 C CNN
	1    7400 800 
	1    0    0    -1  
$EndComp
$Comp
L Device:Jumper_NO_Small JP3
U 1 1
P 4050 1650
F 0 "JP3" H 4250 1750 50  0000 C CNN
F 1 "Jumper_NO_Small" H 4050 1744 50  0001 C CNN
F 2 "Jumper:SolderJumper-2_P1.3mm_Open_Pad1.0x1.5mm" H 4050 1650 50  0001 C CNN
F 3 "~" H 4050 1650 50  0001 C CNN
	1    4050 1650
	1    0    0    -1  
$EndComp
$Comp
L Device:Jumper_NO_Small JP4
U 1 1
P 4050 1800
F 0 "JP4" H 4250 1900 50  0000 C CNN
F 1 "Jumper_NO_Small" H 4050 1894 50  0001 C CNN
F 2 "Jumper:SolderJumper-2_P1.3mm_Open_Pad1.0x1.5mm" H 4050 1800 50  0001 C CNN
F 3 "~" H 4050 1800 50  0001 C CNN
	1    4050 1800
	1    0    0    -1  
$EndComp
$Comp
L Device:Jumper_NO_Small JP5
U 1 1
P 4050 1950
F 0 "JP5" H 4250 2050 50  0000 C CNN
F 1 "Jumper_NO_Small" H 4050 2044 50  0001 C CNN
F 2 "Jumper:SolderJumper-2_P1.3mm_Open_Pad1.0x1.5mm" H 4050 1950 50  0001 C CNN
F 3 "~" H 4050 1950 50  0001 C CNN
	1    4050 1950
	1    0    0    -1  
$EndComp
Wire Wire Line
	3500 1650 3950 1650
Wire Wire Line
	3950 1800 3500 1800
Wire Wire Line
	3950 1950 3500 1950
Wire Wire Line
	4150 1650 4700 1650
Text GLabel 4400 2000 3    50   Input ~ 0
I2C1_SCL
Text GLabel 4550 2000 3    50   Input ~ 0
I2C1_SDA
Wire Wire Line
	4150 1800 4550 1800
Wire Wire Line
	4700 1650 4700 2000
Wire Wire Line
	4550 1800 4550 2000
Wire Wire Line
	4150 1950 4400 1950
Wire Wire Line
	4400 1950 4400 2000
$Comp
L Device:Jumper_NO_Small JP8
U 1 1
P 4800 3550
F 0 "JP8" H 5000 3650 50  0000 C CNN
F 1 "Jumper_NO_Small" H 4800 3644 50  0001 C CNN
F 2 "Jumper:SolderJumper-2_P1.3mm_Open_Pad1.0x1.5mm" H 4800 3550 50  0001 C CNN
F 3 "~" H 4800 3550 50  0001 C CNN
	1    4800 3550
	0    1    1    0   
$EndComp
Wire Wire Line
	3500 3450 4150 3450
$Comp
L Device:Jumper_NO_Small JP7
U 1 1
P 4450 3550
F 0 "JP7" H 4650 3650 50  0000 C CNN
F 1 "Jumper_NO_Small" H 4450 3644 50  0001 C CNN
F 2 "Jumper:SolderJumper-2_P1.3mm_Open_Pad1.0x1.5mm" H 4450 3550 50  0001 C CNN
F 3 "~" H 4450 3550 50  0001 C CNN
	1    4450 3550
	0    1    1    0   
$EndComp
$Comp
L Device:Jumper_NO_Small JP6
U 1 1
P 4150 3550
F 0 "JP6" H 4350 3650 50  0000 C CNN
F 1 "Jumper_NO_Small" H 4150 3644 50  0001 C CNN
F 2 "Jumper:SolderJumper-2_P1.3mm_Open_Pad1.0x1.5mm" H 4150 3550 50  0001 C CNN
F 3 "~" H 4150 3550 50  0001 C CNN
	1    4150 3550
	0    1    1    0   
$EndComp
Connection ~ 4150 3450
Wire Wire Line
	4150 3450 4450 3450
Wire Wire Line
	4800 3750 4800 3650
Wire Wire Line
	4450 3750 4450 3650
Wire Wire Line
	4150 3750 4150 3650
$Comp
L Device:Jumper_NO_Small JP1
U 1 1
P 1200 3150
F 0 "JP1" H 1050 3200 50  0000 C CNN
F 1 "Jumper_NO_Small" H 1200 3244 50  0001 C CNN
F 2 "Jumper:SolderJumper-2_P1.3mm_Open_Pad1.0x1.5mm" H 1200 3150 50  0001 C CNN
F 3 "~" H 1200 3150 50  0001 C CNN
	1    1200 3150
	1    0    0    -1  
$EndComp
$Comp
L Device:Jumper_NO_Small JP2
U 1 1
P 1200 3300
F 0 "JP2" H 1050 3350 50  0000 C CNN
F 1 "Jumper_NO_Small" H 1200 3394 50  0001 C CNN
F 2 "Jumper:SolderJumper-2_P1.3mm_Open_Pad1.0x1.5mm" H 1200 3300 50  0001 C CNN
F 3 "~" H 1200 3300 50  0001 C CNN
	1    1200 3300
	1    0    0    -1  
$EndComp
Wire Wire Line
	1300 3150 1400 3150
Wire Wire Line
	1300 3300 1400 3300
Wire Wire Line
	1100 3150 950  3150
Wire Wire Line
	1100 3300 950  3300
$Comp
L EcoApi_pcb:EEE-FK0J102GP C3
U 1 1
P 10200 3850
F 0 "C3" H 10850 3800 50  0000 C CNN
F 1 "EEE-FK0J102GP" H 10350 3650 50  0000 C CNN
F 2 "EcoApi_pcb:CAPAE830X1050N" H 10550 3900 50  0001 L CNN
F 3 "https://industrial.panasonic.com/cdbs/www-data/pdf/RDE0000/ABA0000C1181.pdf" H 10550 3800 50  0001 L CNN
F 4 "" H 10550 3700 50  0001 L CNN "Description"
	1    10200 3850
	1    0    0    -1  
$EndComp
$Comp
L power:GND #PWR0128
U 1 1
P 9950 2700
F 0 "#PWR0128" H 9950 2450 50  0001 C CNN
F 1 "GND" H 9955 2527 50  0000 C CNN
F 2 "" H 9950 2700 50  0001 C CNN
F 3 "" H 9950 2700 50  0001 C CNN
	1    9950 2700
	1    0    0    -1  
$EndComp
Wire Wire Line
	8450 2650 9400 2650
Wire Wire Line
	9950 2650 9950 2700
Connection ~ 9400 2650
Wire Wire Line
	9400 2650 9950 2650
Wire Wire Line
	10700 3850 10700 3400
Connection ~ 10700 3400
Wire Wire Line
	10700 3400 10650 3400
Wire Wire Line
	10950 3400 10950 3500
Wire Wire Line
	10700 3400 10950 3400
Wire Wire Line
	10100 3400 10250 3400
Wire Wire Line
	9600 3400 9700 3400
Wire Wire Line
	9700 3400 9700 3850
Connection ~ 9700 3400
Wire Wire Line
	9700 3400 10000 3400
Wire Wire Line
	10200 3850 9700 3850
$Comp
L Connector_Generic:Conn_02x03_Top_Bottom J4
U 1 1
P 3600 7300
F 0 "J4" H 3650 7617 50  0000 C CNN
F 1 "INT/EXT" H 3650 7526 50  0000 C CNN
F 2 "EcoApi_pcb:PinHeader_2x03_P2.54mm_Vertical" H 3600 7300 50  0001 C CNN
F 3 "~" H 3600 7300 50  0001 C CNN
	1    3600 7300
	1    0    0    -1  
$EndComp
$EndSCHEMATC
